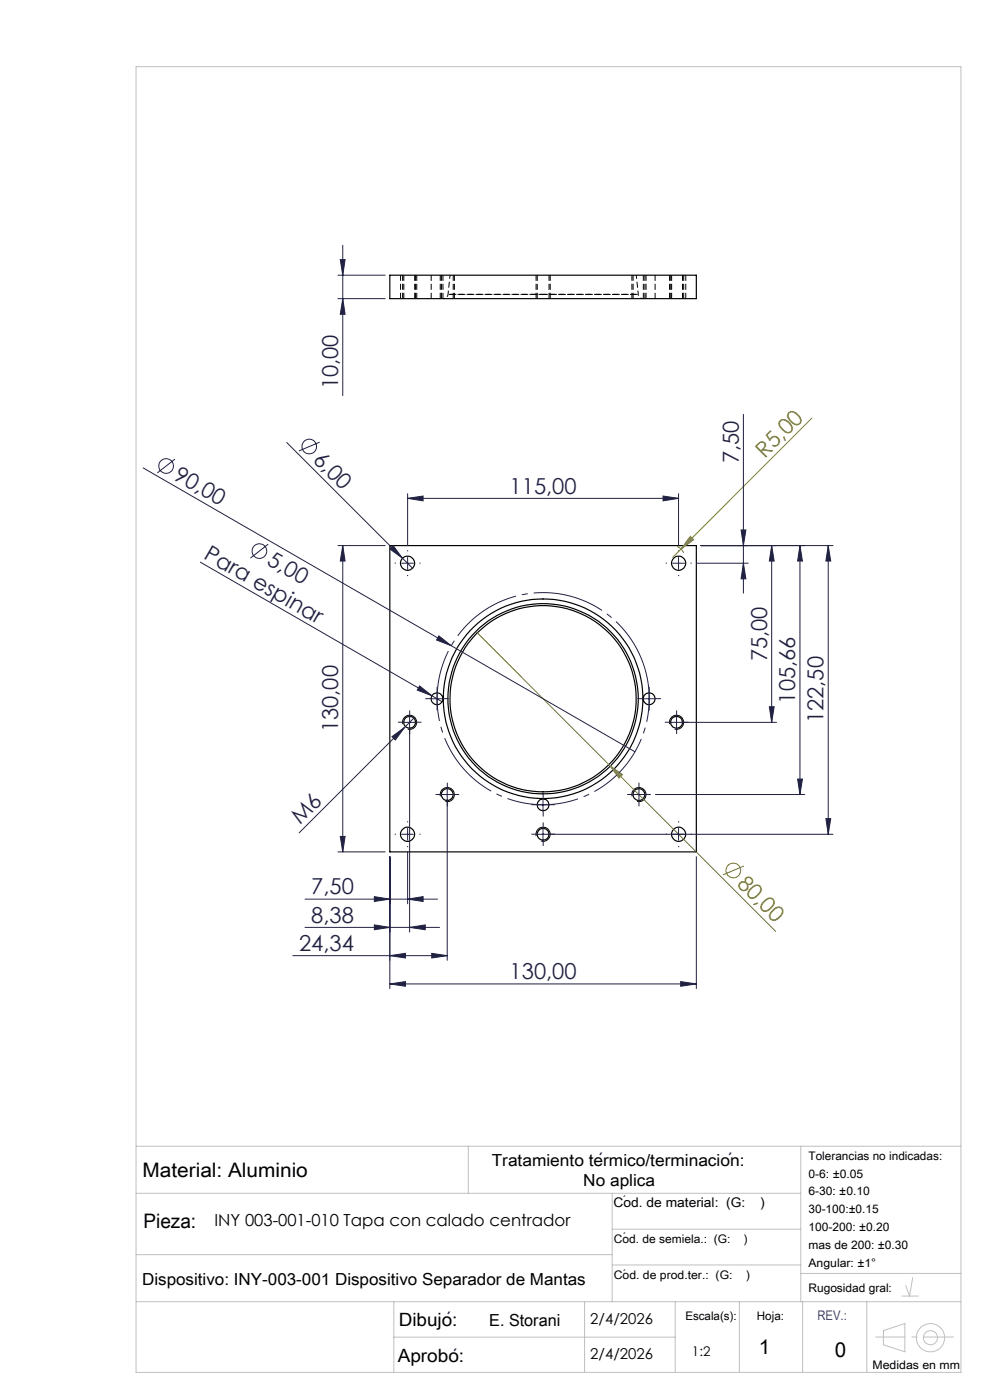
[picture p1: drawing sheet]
<svg xmlns="http://www.w3.org/2000/svg" width="210mm" height="297mm" viewBox="0 0 210 297" stroke-linecap="round" stroke-linejoin="round" font-family="sans-serif">
<g fill="none" stroke="#000" stroke-width=".25">
<path d="M82.7 58.4h65v5h-65zM82.7 115.7h65v65h-65z"/>
<circle cx="86.4" cy="119.5" r="1.5"/>
<circle cx="144" cy="119.5" r="1.5"/>
<circle cx="86.9" cy="153.2" r="1.25"/>
<circle cx="92.7" cy="148.2" r="1.24"/>
<circle cx="115.2" cy="148.2" r="19.7"/>
<circle cx="115.2" cy="148.2" r="20.2"/>
<circle cx="115.2" cy="148.2" r="21.2"/>
<circle cx="137.7" cy="148.2" r="1.24"/>
<circle cx="143.5" cy="153.2" r="1.25"/>
<circle cx="86.4" cy="177" r="1.5"/>
<circle cx="94.9" cy="168.6" r="1.24"/>
<circle cx="115.2" cy="177" r="1.24"/>
<circle cx="115.2" cy="170.7" r="1.24"/>
<circle cx="135.5" cy="168.6" r="1.24"/>
<circle cx="144" cy="177" r="1.5"/>
</g>
<path d="M115.2 62.5h20.2h-40.4h20.2" fill="none" stroke="#000" stroke-width=".21" stroke-dasharray="1.3 .6" stroke-dashoffset=".3" stroke-linecap="butt"/>
<g fill="none" stroke="#000" stroke-width=".21" stroke-dasharray="1.3 .6" stroke-linecap="butt">
<path d="M85 58.3v5M85.7 58.3v5M91.5 58.3v5M93.6 58.3v5M114 58.3v5M134.3 58.3v5M136.5 58.3v5M142.3 58.3v5M142.5 58.3v5M85.4 63.3v-5M88 63.3v-5M88.2 63.3v-5"/>
<path d="M88.4 63.3v-5M93.4 63.3v-5M94 63.3v-5M96.1 63.3v-5M96.4 63.3v-5M113.7 63.3v-5M116.5 63.3v-5M116.7 63.3v-5M134 63.3v-5M136.8 63.3v-5M137 63.3v-5M139 63.3v-5"/>
<path d="M142 63.3v-5M144.8 63.3v-5M145 63.3v-5M145.5 63.3v-5"/>
</g>
<path d="M95 62.5a1 1 0 0 1-1 .8M136.4 63.3a1 1 0 0 1-1-.8" fill="none" stroke="#000" stroke-width=".21" stroke-dasharray="1.3 .6" stroke-dashoffset=".7" stroke-linecap="butt"/>
<path d="M95.5 58.3l-.5 4.2M135.4 62.5l-.4-4.2" fill="none" stroke="#000" stroke-width=".21" stroke-dasharray="1.3 .6" stroke-dashoffset=".5" stroke-linecap="butt"/>
<g fill="none" stroke="#212142" stroke-width=".21">
<path d="M71.7 58.4h10M72.2 55.1h1l-.5 3.3zM72.7 52v31.9M71.7 63.4h10M72.7 63.4l.5 3.3h-1zM30.4 99.3l65.3 37.7M37.1 97.4l-3.7 2.9M60.8 93.9l24.6 24.5M67.8 93.8l-4.4 1.9M157.7 87.9v37.9M42.5 119.3l49.1 28.3M56.9 115.4l-3.8 3"/>
<path d="M71.7 115.7h10M72.7 115.7l.5 3.3h-1zM72.7 115.7v65M82.7 116.4l.7-.7 2 2.7zM85.2 119.5h2.5M85.4 118.4l2.1 2.1M86.5 105.7l3.2-.5v1.1zM86.5 104.7v11M86.5 118.2v2.6M86.5 105.7h57.4M140.7 105.2l3.2 .5-3.2 .6zM142.7 119.5h2.5"/>
<path d="M143.9 104.7v11M143.9 118.2v2.6M147.7 119.5h11M148.7 115.7h28M157.2 112.4h1l-.5 3.3zM157.7 119.5l.5 3.3h-1zM163.7 115.7l.5 3.3h-1zM163.7 115.7v37.5M169.7 115.7l.5 3.3h-1zM169.7 115.7v52.9M175.7 115.7l.5 3.3h-1zM175.7 115.7v61.3"/>
<path d="M93.1 134.9l2.6 2.1-3.1-1.2zM95.7 137l39 22.5M83.1 156.3l2.7-2-1.9 2.7zM85.7 153.2h2.4M86.9 152v45.7M87.9 152.2l-24.4 24.5M89 145.5l2.6 2.1-3.1-1.2zM91.4 148.2h2.5M91.6 147.6l2.2 1.3M92.7 147v2.5M136.5 148.2h2.5M137.7 147v2.5"/>
<path d="M142.3 153.2h22.4M143.5 152v2.5M163.2 149.9h1l-.5 3.3zM72.2 177.4h1l-.5 3.3zM85.2 177h2.5M86.5 175.8v2.4M93.6 168.6h2.5M94.9 167.3v36.4M113.9 177h62.8M113.9 170.7h2.6M115.2 169.5v2.5M115.2 175.8v2.4"/>
<path d="M134.3 168.6h2.5M135.5 167.3v2.5M139 168.6h31.7M143.9 175.8v2.4M169.2 165.3h1l-.5 3.3zM175.2 173.7h1l-.5 3.3zM64.7 190.7h28.1M64.7 196.7h28.5M71.7 180.7h10M79.4 190.2l3.3 .5-3.3 .5zM79.4 196.2l3.3 .5-3.3 .5zM82.7 181.7v28"/>
<path d="M86.5 190.7l3.2-.5v1zM86.5 180.7v11M86.9 196.7l3.3-.5v1zM147.7 181.7v28M62.1 202.7h32.8M82.7 208.7l3.3-.5v1zM82.7 202.7l3.3-.5v1zM82.7 208.7h65M91.6 202.2l3.3 .5-3.3 .5zM144.4 208.2l3.3 .5-3.3 .5z"/>
<circle cx="35.2" cy="98.9" r="1.57"/>
<circle cx="65.6" cy="94.7" r="1.57"/>
<circle cx="55" cy="116.9" r="1.55"/>
</g>
<g fill="none" stroke="#808000" stroke-width=".21">
<path d="M172.2 88.7l-27.7 27.8M143.6 115.9a2.56 2.56 0 0 1 1.4 1.4M144.5 116.5l-1.8 1.7M146.4 113.8l.7 .7-2.6 2zM101.1 134.1l28.2 28.3M129.3 162.4l2.7 2-.7 .7zM129.3 162.4l35.2 35.2M157.8 183.7l-4.4 1.9"/>
<circle cx="155.6" cy="184.7" r="1.56"/>
</g>
<path d="M136.7 141.6a22.5 22.5 0 0 0-37.6-9.1 22.5 22.5 0 0 0 10.2 37.4 22.5 22.5 0 0 0 27.8-27l-.4-1.3" fill="none" stroke="#212142" stroke-width=".21" stroke-dasharray="15.2 1.3 1.3 1.3" stroke-dashoffset="3.6" stroke-linecap="butt"/>
<g fill="none" stroke="#c0c0c0" stroke-width=".21">
<path d="M28.9 14.1h174.9v277h-174.9zM28.9 253.1h141M28.9 243.2h174.9M99.3 243.2v9.9M129.9 253.1v23.1M169.9 243.2v33M28.9 276.2h174.9M28.9 266.2h101M83.5 276.2v14.9M124 276.2v14.9M129.9 260.8h40M129.9 268.4h40"/>
<path d="M143.2 276.2v14.9M156.8 276.2v14.9M169.9 270.2h33.9M170.3 276.2v14.9M183.9 276.2v14.9M191.3 275h3.5M193.6 271l-.7 4-.8-2.3M83.5 283.7h59.7M187.4 282.3l4.5-1.5v6l-4.5-1.5z"/>
<circle cx="197.4" cy="283.8" r="3"/>
<circle cx="197.4" cy="283.8" r="1.48"/>
</g>
<path d="M85.4 153.6a1.5 1.5 0 0 1 1.4-1.9 1.5 1.5 0 0 1 1.6 1.7 1.5 1.5 0 0 1-1.9 1.3M142.1 153.6a1.5 1.5 0 0 1 1.3-1.9 1.5 1.5 0 0 1 1.6 1.7 1.5 1.5 0 0 1-1.9 1.3M93.4 168.9a1.49 1.49 0 0 1 1.3-1.8 1.49 1.49 0 0 1 1.6 1.6 1.49 1.49 0 0 1-1.8 1.3M113.7 177.4a1.51 1.51 0 0 1 1.4-1.9 1.51 1.51 0 0 1 1.6 1.6 1.51 1.51 0 0 1-1.9 1.3M134.1 168.9a1.49 1.49 0 0 1 1.3-1.8 1.49 1.49 0 0 1 1.6 1.6 1.49 1.49 0 0 1-1.9 1.3" fill="none" stroke="#000" stroke-width=".21"/>
<path d="M185.7 283.6h16.6" fill="none" stroke="#c0c0c0" stroke-width=".21" stroke-dasharray="15.2 1.3 1.3 1.3" stroke-dashoffset="8.8" stroke-linecap="butt"/>
<g fill="none" stroke="#212142" stroke-width=".21" stroke-dasharray="15.2 1.3 1.3 1.3" stroke-linecap="butt">
<path d="M84 119.5h-.3M86.5 117v-.3M89 119.5h.2M141.5 119.5h-.3M144 117v-.3M146.5 119.5h.2M86.5 122v.2M144 122v.2M85.7 153.2h-1.3M86.9 152v-1.3M86.9 154.5v1.2M88.2 153.2h1.2"/>
<path d="M91.5 148.2h-1.3M92.7 147v-1.3M92.7 149.5v1.2M94 148.2h1.2M136.5 148.2h-1.3M137.7 147v-1.3M137.7 149.5v1.2M139 148.2h1.2M142.3 153.2h-1.3M143.5 152v-1.3M143.5 154.5v1.2M144.8 153.2h1.2"/>
<path d="M84 177h-.3M86.5 174.5v-.3M86.5 179.5v.2M89 177h.2M93.6 168.5h-1.2M94.9 167.3v-1.3M94.9 169.8v1.2M96.1 168.5h1.3M114 177h-1.3M114 170.7h-1.3M115.2 175.7v-1.2M115.2 178.2v1.3"/>
<path d="M115.2 169.5v-1.3M115.2 172v1.2M116.5 177h1.2M116.5 170.7h1.2M134.3 168.5h-1.3M135.5 167.3v-1.3M135.5 169.8v1.2M136.8 168.5h1.2M141.5 177h-.3M144 174.5v-.3M144 179.5v.2M146.5 177h.2"/>
</g>
<g fill="#808000">
<path d="M146.4 113.8l.7 .7-2.6 2z"/>
<path d="M129.3 162.4l2.7 2-.7 .7z"/>
</g>
<g fill="#212142">
<path d="M82.7 116.4l.7-.7 2 2.7z"/>
<path d="M89 145.5l2.6 2.1-3.1-1.2z"/>
<path d="M83.1 156.3l2.7-2-1.9 2.7z"/>
<path d="M93.1 134.9l2.6 2.1-3.1-1.2z"/>
<path d="M86.5 105.7l3.2-.5v1.1zM140.7 105.2l3.2 .5-3.2 .6z"/>
<path d="M82.7 208.7l3.3-.5v1zM144.4 208.2l3.3 .5-3.3 .5z"/>
<path d="M86.5 190.7l3.2-.5v1zM79.4 190.2l3.3 .5-3.3 .5zM86.9 196.7l3.3-.5v1zM79.4 196.2l3.3 .5-3.3 .5zM91.6 202.2l3.3 .5-3.3 .5zM82.7 202.7l3.3-.5v1z"/>
<path d="M175.2 173.7h1l-.5 3.3zM175.7 115.7l.5 3.3h-1z"/>
<path d="M72.7 115.7l.5 3.3h-1zM72.2 177.4h1l-.5 3.3zM157.2 112.4h1l-.5 3.3zM157.7 119.5l.5 3.3h-1zM163.7 115.7l.5 3.3h-1zM163.2 149.9h1l-.5 3.3zM169.7 115.7l.5 3.3h-1zM169.2 165.3h1l-.5 3.3z"/>
<path d="M72.7 63.4l.5 3.3h-1zM72.2 55.1h1l-.5 3.3z"/>
</g>
<g font-size="4.7" fill="#212142">
<text x="71.7" y="82.6" transform="rotate(-90 71.7 82.6)">10,00</text>
<text x="36.6" y="101.6" transform="rotate(30 36.6 101.6)">90,00</text>
<text x="66.2" y="97.7" transform="rotate(45 66.2 97.7)">6,00</text>
<text x="156.7" y="98.2" transform="rotate(-90 156.7 98.2)">7,50</text>
<text x="108.1" y="104.7">115,00</text>
<text x="43" y="118.4" transform="rotate(30 43 118.4)">Para espinar</text>
<text x="56.4" y="119.7" transform="rotate(30 56.4 119.7)">5,00</text>
<text x="162.7" y="140.3" transform="rotate(-90 162.7 140.3)">75,00</text>
<text x="168.7" y="149.2" transform="rotate(-90 168.7 149.2)">105,66</text>
<text x="71.7" y="155.3" transform="rotate(-90 71.7 155.3)">130,00</text>
<text x="174.7" y="153.5" transform="rotate(-90 174.7 153.5)">122,50</text>
<text x="63.7" y="175" transform="rotate(-45 63.7 175)">M6</text>
<text x="66" y="189.7">7,50</text>
<text x="66" y="195.7">8,38</text>
<text x="63.4" y="201.7">24,34</text>
<text x="108.1" y="207.7">130,00</text>
</g>
<g font-size="4.7" fill="#808000">
<text x="162.2" y="97.3" transform="rotate(-45 162.2 97.3)">R5,00</text>
<text x="156.2" y="187.7" transform="rotate(45 156.2 187.7)">80,00</text>
</g>
<g font-size="4.4">
<text x="161" y="287.2">1</text>
<text x="177.1" y="287.9">0</text>
</g>
<g font-size="4.2">
<text x="30.2" y="249.7">Material: Aluminio</text>
<text x="30.4" y="260.5">Pieza:</text>
</g>
<g font-size="3.9" fill="#212142">
<text x="126.8" y="247.4">´</text>
<text x="154.3" y="247.4">´</text>
<text x="94.6" y="281.2">´</text>
<text x="95.9" y="289">´</text>
</g>
<g font-size="3.9">
<text x="84.6" y="281.2">Dibujo:</text>
<text x="84.4" y="289">Aprobo:</text>
</g>
<g font-size="3.5">
<text x="104.3" y="247.3">Tratamiento termico/terminacion:</text>
<text x="123.7" y="251.7">No aplica</text>
<text x="45.5" y="260.2">INY 003-001-010 Tapa con calado centrador</text>
<text x="30.1" y="272.7">Dispositivo: INY-003-001 Dispositivo Separador de Mantas</text>
<text x="103.8" y="281.2">E. Storani</text>
</g>
<g font-size="3.2">
<text x="125.2" y="280.9">2/4/2026</text>
<text x="125.2" y="288.3">2/4/2026</text>
</g>
<g font-size="2.8">
<text x="130.2" y="256.1">Cod. de material: (G:</text>
<text x="161.4" y="256.1">)</text>
<text x="146.8" y="287.8">1:2</text>
</g>
<text font-size="2.8" fill="#00f" x="173.4" y="280.1">REV.:</text>
<g font-size="2.5">
<text x="171.5" y="246">Tolerancias no indicadas:</text>
<text x="171.5" y="249.8">0-6: ±0.05</text>
<text x="171.5" y="253.6">6-30: ±0.10</text>
<text x="171.5" y="257.4">30-100:±0.15</text>
<text x="130.2" y="263.6">Cod. de semiela.: (G:</text>
<text x="157.8" y="263.6">)</text>
<text x="171.5" y="261.2">100-200: ±0.20</text>
<text x="171.5" y="265">mas de 200: ±0.30</text>
<text x="171.5" y="268.8">Angular: ±1°</text>
<text x="130.2" y="271.4">Cod. de prod.ter.: (G:</text>
<text x="158.3" y="271.4">)</text>
<text x="171.5" y="274.2">Rugosidad gral:</text>
<text x="145.4" y="280">Escala(s):</text>
<text x="160.6" y="280">Hoja:</text>
<text x="185.1" y="290.5">Medidas en mm</text>
</g>
<g font-size="2.5" fill="#212142">
<text x="132.1" y="255.5">´</text>
<text x="132.1" y="263.2">´</text>
<text x="132.1" y="271.1">´</text>
</g>
</svg>
